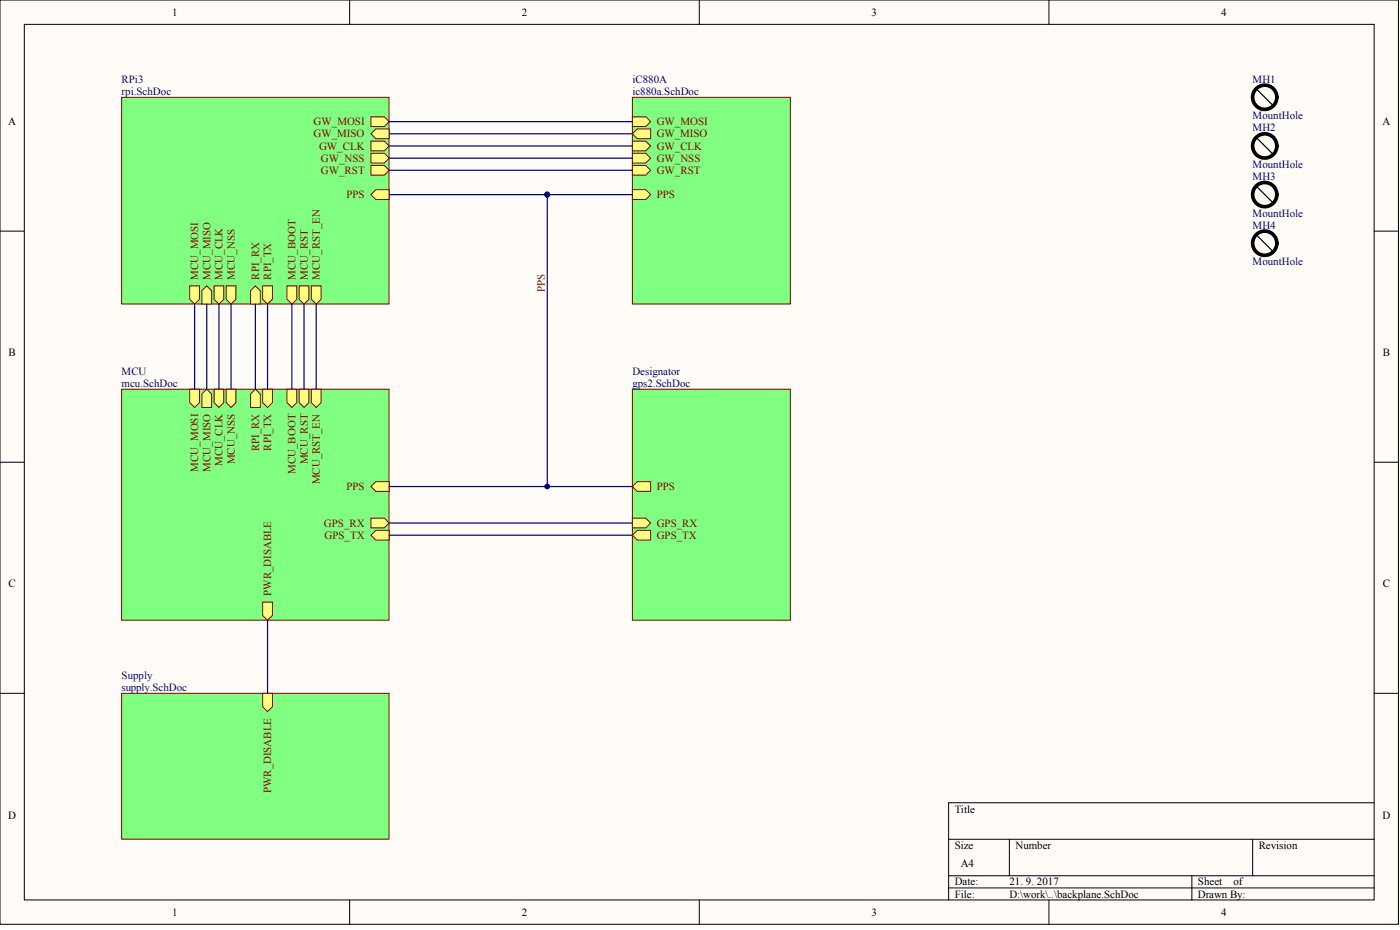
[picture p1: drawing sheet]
<svg xmlns="http://www.w3.org/2000/svg" width="486mm" height="322mm" viewBox="0 0 486 322" stroke-linecap="round" stroke-linejoin="round" font-family="sans-serif">
<g fill="#fffcf8" stroke="#000" stroke-width=".35">
<path d="M0 0h485.2v320.5h-485.2z"/>
<path d="M8.4 8.4h468.4v303.6h-468.4z"/>
</g>
<g fill="none" stroke="#000" stroke-width=".35">
<path d="M121.3 0v8.4M242.6 0v8.4M364 0v8.4M0 80.1h8.4M476.8 80.1h8.5M0 160.3h8.4M476.8 160.3h8.5M0 240.4h8.4M476.8 240.4h8.5M476.8 278.3h-147.7v33.8M329.1 291h147.7M350.2 291v12.6"/>
<path d="M434.6 291v12.6M121.3 312.1v8.4M242.6 312.1v8.4M329.1 303.6h147.7M329.1 307.8h147.7M364 312.1v8.4M413.5 303.6v8.5"/>
</g>
<path d="M42.2 33.7h92.8v71.7h-92.8z" fill="#80ff80" stroke="#800000" stroke-width=".35"/>
<g fill="#ffff80" stroke="#800000" stroke-width=".35">
<path d="M128.7 40.5h4.6l1.7 1.7-1.7 1.7h-4.6z" fill-rule="evenodd"/>
<path d="M128.7 46.4l1.7-1.7h4.6v3.4h-4.6z" fill-rule="evenodd"/>
<path d="M128.7 48.9h4.6l1.7 1.7-1.7 1.7h-4.6z" fill-rule="evenodd"/>
<path d="M128.7 53.1h4.6l1.7 1.7-1.7 1.7h-4.6z" fill-rule="evenodd"/>
<path d="M128.7 57.4h4.6l1.7 1.6-1.7 1.7h-4.6z" fill-rule="evenodd"/>
<path d="M78.5 99.1h3.4v4.6l-1.7 1.7-1.7-1.7z" fill-rule="evenodd"/>
<path d="M74.3 99.1h3.3v4.6l-1.6 1.7-1.7-1.7z" fill-rule="evenodd"/>
<path d="M70 100.8l1.7-1.7 1.7 1.7v4.6h-3.4z" fill-rule="evenodd"/>
<path d="M65.8 99.1h3.4v4.6l-1.7 1.7-1.7-1.7z" fill-rule="evenodd"/>
<path d="M86.9 100.8l1.7-1.7 1.7 1.7v4.6h-3.4z" fill-rule="evenodd"/>
<path d="M91.1 99.1h3.4v4.6l-1.7 1.7-1.7-1.7z" fill-rule="evenodd"/>
<path d="M128.7 67.5l1.7-1.7h4.6v3.4h-4.6z" fill-rule="evenodd"/>
<path d="M99.6 99.1h3.4v4.6l-1.7 1.7-1.7-1.7z" fill-rule="evenodd"/>
<path d="M103.8 99.1h3.4v4.6l-1.7 1.7-1.7-1.7z" fill-rule="evenodd"/>
<path d="M108 99.1h3.4v4.6l-1.7 1.7-1.7-1.7z" fill-rule="evenodd"/>
</g>
<path d="M219.4 33.7h54.8v71.7h-54.8z" fill="#80ff80" stroke="#800000" stroke-width=".35"/>
<g fill="#ffff80" stroke="#800000" stroke-width=".35">
<path d="M219.4 40.5h4.7l1.7 1.7-1.7 1.7h-4.7z" fill-rule="evenodd"/>
<path d="M219.4 46.4l1.7-1.7h4.7v3.4h-4.7z" fill-rule="evenodd"/>
<path d="M219.4 48.9h4.7l1.7 1.7-1.7 1.7h-4.7z" fill-rule="evenodd"/>
<path d="M219.4 53.1h4.7l1.7 1.7-1.7 1.7h-4.7z" fill-rule="evenodd"/>
<path d="M219.4 57.4h4.7l1.7 1.6-1.7 1.7h-4.7z" fill-rule="evenodd"/>
<path d="M219.4 65.8h4.7l1.7 1.7-1.7 1.7h-4.7z" fill-rule="evenodd"/>
</g>
<path d="M135 42.2h84.4M135 46.4h84.4M135 50.6h84.4M135 54.8h84.4M135 59h84.4" fill="none" stroke="#000080" stroke-width=".42"/>
<path d="M42.2 135h92.8v80h-92.8z" fill="#80ff80" stroke="#800000" stroke-width=".35"/>
<g fill="#ffff80" stroke="#800000" stroke-width=".35">
<path d="M86.9 136.6l1.7-1.6 1.7 1.6v4.7h-3.4z" fill-rule="evenodd"/>
<path d="M91.1 135h3.4v4.6l-1.7 1.7-1.7-1.7z" fill-rule="evenodd"/>
<path d="M65.8 135h3.4v4.6l-1.7 1.7-1.7-1.7z" fill-rule="evenodd"/>
<path d="M74.3 135h3.3v4.6l-1.6 1.7-1.7-1.7z" fill-rule="evenodd"/>
<path d="M70 136.6l1.7-1.6 1.7 1.6v4.7h-3.4z" fill-rule="evenodd"/>
<path d="M78.5 135h3.4v4.6l-1.7 1.7-1.7-1.7z" fill-rule="evenodd"/>
<path d="M128.7 179.7h4.6l1.7 1.6-1.7 1.7h-4.6z" fill-rule="evenodd"/>
<path d="M128.7 185.6l1.7-1.7h4.6v3.3h-4.6z" fill-rule="evenodd"/>
<path d="M128.7 168.7l1.7-1.7h4.6v3.4h-4.6z" fill-rule="evenodd"/>
<path d="M91.1 208.8h3.4v4.6l-1.7 1.7-1.7-1.7z" fill-rule="evenodd"/>
<path d="M99.6 135h3.4v4.6l-1.7 1.7-1.7-1.7z" fill-rule="evenodd"/>
<path d="M103.8 135h3.4v4.6l-1.7 1.7-1.7-1.7z" fill-rule="evenodd"/>
<path d="M108 135h3.4v4.6l-1.7 1.7-1.7-1.7z" fill-rule="evenodd"/>
</g>
<path d="M135 67.5h84.4M189.9 67.5v101.2M67.5 105.4v29.6M71.7 105.4v29.6M76 105.4v29.6M80.2 105.4v29.6M88.6 105.4v29.6M92.8 105.4v29.6M135 168.7h84.4M135 181.3h84.4M135 185.6h84.4" fill="none" stroke="#000080" stroke-width=".42"/>
<g fill="#000080" stroke="#000080" stroke-width=".35">
<circle cx="189.9" cy="67.5" r=".82"/>
<circle cx="189.9" cy="168.7" r=".82"/>
</g>
<path d="M42.2 240.4h92.8v50.5h-92.8z" fill="#80ff80" stroke="#800000" stroke-width=".35"/>
<path d="M91.1 240.4h3.4v4.6l-1.7 1.7-1.7-1.7z" fill-rule="evenodd" fill="#ffff80" stroke="#800000" stroke-width=".35"/>
<path d="M101.3 105.4v29.6M105.5 105.4v29.6M109.7 105.4v29.6M92.8 215.1v25.3" fill="none" stroke="#000080" stroke-width=".42"/>
<g fill="none" stroke="#000" stroke-width="1.3">
<circle cx="438.8" cy="33.7" r="4.2"/>
<circle cx="438.8" cy="50.6" r="4.2"/>
<circle cx="438.8" cy="67.5" r="4.2"/>
<circle cx="438.8" cy="84.3" r="4.2"/>
</g>
<path d="M435.9 30.8l5.9 5.9M435.9 47.7l5.9 5.9M435.9 64.5l5.9 5.9M435.9 81.4l5.9 5.9" fill="none" stroke="#000" stroke-width=".42"/>
<path d="M219.4 135h54.8v80h-54.8z" fill="#80ff80" stroke="#800000" stroke-width=".35"/>
<g fill="#ffff80" stroke="#800000" stroke-width=".35">
<path d="M219.4 168.7l1.7-1.7h4.7v3.4h-4.7z" fill-rule="evenodd"/>
<path d="M219.4 179.7h4.7l1.7 1.6-1.7 1.7h-4.7z" fill-rule="evenodd"/>
<path d="M219.4 185.6l1.7-1.7h4.7v3.3h-4.7z" fill-rule="evenodd"/>
</g>
<g font-size="3.8">
<text x="59.7" y="5.5">1</text>
<text x="181" y="5.5">2</text>
<text x="302.4" y="5.5">3</text>
<text x="423.7" y="5.5">4</text>
<text x="2.8" y="43.4">A</text>
<text x="479.7" y="43.4">A</text>
<text x="3" y="123.6">B</text>
<text x="479.8" y="123.6">B</text>
<text x="3" y="203.7">C</text>
<text x="479.8" y="203.7">C</text>
<text x="331.3" y="281.7">Title</text>
<text x="2.8" y="283.8">D</text>
<text x="479.7" y="283.8">D</text>
<text x="331.3" y="294.4">Size</text>
<text x="352.4" y="294.4">Number</text>
<text x="436.8" y="294.4">Revision</text>
<text x="333.4" y="300.7">A4</text>
<text x="331.3" y="307">Date:</text>
<text x="331.3" y="311.2">File:</text>
<text x="350.2" y="307">21. 9. 2017</text>
<text x="350.2" y="311.2">D:\work\..\backplane.SchDoc</text>
<text x="415.7" y="307">Sheet</text>
<text x="415.7" y="311.2">Drawn By:</text>
<text x="428" y="307">of</text>
<text x="59.7" y="317.5">1</text>
<text x="181" y="317.5">2</text>
<text x="302.4" y="317.5">3</text>
<text x="423.7" y="317.5">4</text>
</g>
<g font-size="3.8" fill="#000080">
<text x="42.2" y="28.7">RPi3</text>
<text x="219.4" y="28.7">iC880A</text>
<text x="434.6" y="28.7">MH1</text>
<text x="42.2" y="32.9">rpi.SchDoc</text>
<text x="219.4" y="32.9">ic880a.SchDoc</text>
<text x="434.6" y="41.3">MountHole</text>
<text x="434.6" y="45.6">MH2</text>
<text x="434.6" y="58.2">MountHole</text>
<text x="434.6" y="62.4">MH3</text>
<text x="434.6" y="75.1">MountHole</text>
<text x="434.6" y="79.3">MH4</text>
<text x="434.6" y="91.9">MountHole</text>
<text x="42.2" y="129.9">MCU</text>
<text x="219.4" y="129.9">Designator</text>
<text x="42.2" y="134.1">mcu.SchDoc</text>
<text x="219.4" y="134.1">gps2.SchDoc</text>
<text x="42.2" y="235.3">Supply</text>
<text x="42.2" y="239.5">supply.SchDoc</text>
</g>
<g font-size="3.8" fill="#800000">
<text x="108.8" y="43.4">GW_MOSI</text>
<text x="108.8" y="47.7">GW_MISO</text>
<text x="227.9" y="43.4">GW_MOSI</text>
<text x="227.9" y="47.7">GW_MISO</text>
<text x="110.7" y="51.9">GW_CLK</text>
<text x="227.9" y="51.9">GW_CLK</text>
<text x="111.4" y="56.1">GW_NSS</text>
<text x="227.9" y="56.1">GW_NSS</text>
<text x="111.4" y="60.3">GW_RST</text>
<text x="227.9" y="60.3">GW_RST</text>
<text x="120.2" y="68.7">PPS</text>
<text x="227.9" y="68.7">PPS</text>
<text x="68.8" y="97" transform="rotate(-90 68.8 97)">MCU_MOSI</text>
<text x="73" y="97" transform="rotate(-90 73 97)">MCU_MISO</text>
<text x="77.2" y="97" transform="rotate(-90 77.2 97)">MCU_CLK</text>
<text x="81.4" y="97" transform="rotate(-90 81.4 97)">MCU_NSS</text>
<text x="89.9" y="97" transform="rotate(-90 89.9 97)">RPI_RX</text>
<text x="94.1" y="97" transform="rotate(-90 94.1 97)">RPI_TX</text>
<text x="102.5" y="97" transform="rotate(-90 102.5 97)">MCU_BOOT</text>
<text x="106.8" y="97" transform="rotate(-90 106.8 97)">MCU_RST</text>
<text x="111" y="97" transform="rotate(-90 111 97)">MCU_RST_EN</text>
<text x="189" y="101.2" transform="rotate(-90 189 101.2)">PPS</text>
<text x="77.2" y="161.6" transform="rotate(-90 77.2 161.6)">MCU_CLK</text>
<text x="81.4" y="161" transform="rotate(-90 81.4 161)">MCU_NSS</text>
<text x="89.9" y="156.5" transform="rotate(-90 89.9 156.5)">RPI_RX</text>
<text x="94.1" y="156.3" transform="rotate(-90 94.1 156.3)">RPI_TX</text>
<text x="106.8" y="160.9" transform="rotate(-90 106.8 160.9)">MCU_RST</text>
<text x="68.8" y="163.5" transform="rotate(-90 68.8 163.5)">MCU_MOSI</text>
<text x="73" y="163.5" transform="rotate(-90 73 163.5)">MCU_MISO</text>
<text x="102.5" y="164.3" transform="rotate(-90 102.5 164.3)">MCU_BOOT</text>
<text x="111" y="167.9" transform="rotate(-90 111 167.9)">MCU_RST_EN</text>
<text x="120.2" y="170">PPS</text>
<text x="227.9" y="170">PPS</text>
<text x="112.4" y="182.6">GPS_RX</text>
<text x="227.9" y="182.6">GPS_RX</text>
<text x="112.6" y="186.8">GPS_TX</text>
<text x="227.9" y="186.8">GPS_TX</text>
<text x="94.1" y="206.6" transform="rotate(-90 94.1 206.6)">PWR_DISABLE</text>
<text x="94.1" y="275" transform="rotate(-90 94.1 275)">PWR_DISABLE</text>
</g>
</svg>
